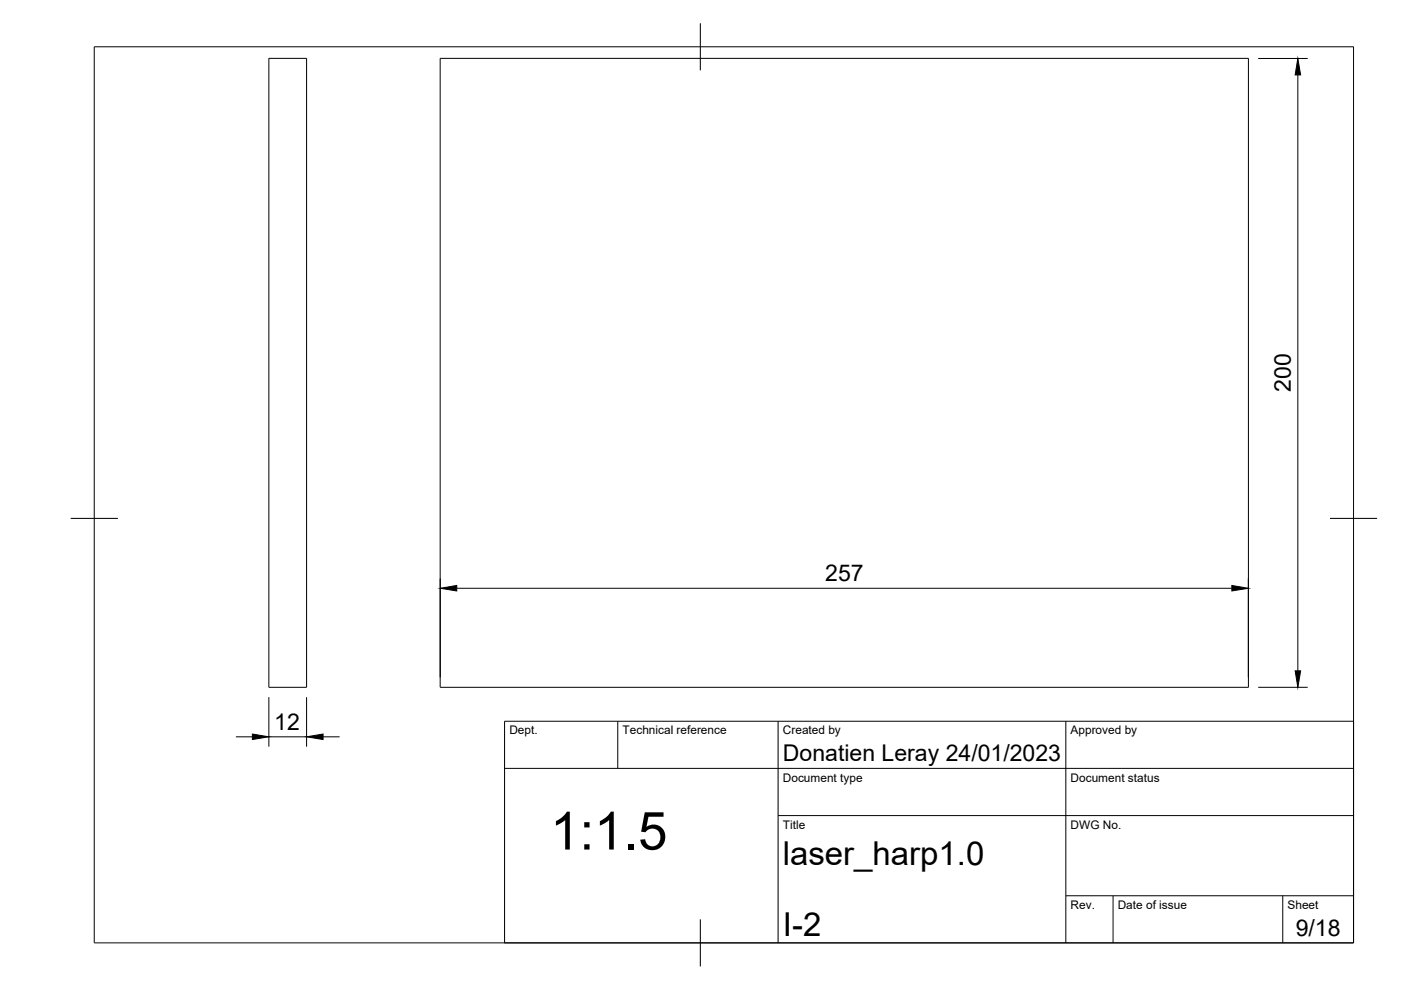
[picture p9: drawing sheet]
<svg xmlns="http://www.w3.org/2000/svg" width="297mm" height="210mm" viewBox="0 0 297 210" stroke-linecap="round" stroke-linejoin="round" font-family="sans-serif">
<!-- layer: Visible -->
<path d="M57 12.4h8v133.3h-8zM93.3 12.4h171.4v133.3h-171.4z" fill="none" stroke="#000" stroke-width=".21"/>
<!-- layer: TITLEBLOCK -->
<path d="M107 152.9h180v47h-180zM131 152.9v10M165 152.9v47M226 152.9v47M107 162.9h180M165 172.9h122M226 189.9h61M236 189.9v10M272 189.9v10" fill="none" stroke="#000" stroke-width=".21"/>
<!-- layer: BORDER -->
<path d="M20 9.9h267v190h-267zM148.5 4.9v10M15 109.9h10M282 109.9h10M148.5 194.9v10" fill="none" stroke="#000" stroke-width=".21"/>
<!-- layer: FD_Dimensions -->
<path d="M266.8 12.4h10.5M275.2 15.9v126.3M93.3 122.6v21M96.8 124.7h164.4M264.7 122.6v21M50 156.2h3.5M57 147.8v10.5M57 156.2h8M65 147.8v10.5M68.5 156.2h3.5M266.8 145.7h10.5" fill="none" stroke="#000" stroke-width=".21"/>
<path d="M275.2 12.4l.6 3.5h-1.2zM93.3 124.7l3.5-.6v1.2zM261.2 124.1l3.5 .6-3.5 .6zM53.5 155.6l3.5 .6-3.5 .6zM65 156.2l3.5-.6v1.2zM274.6 142.2h1.2l-.6 3.5z" fill="#000" stroke="#000" stroke-width=".21"/>
<text font-size="11.2" x="116.6" y="180.1">1:1.5</text>
<g font-size="7">
<text x="166" y="183.4">laser_harp1.0</text>
<text x="166" y="198.4">I-2</text>
</g>
<g font-size="4.9">
<text x="273.7" y="83.1" transform="rotate(-90 273.7 83.1)">200</text>
<text x="175" y="123.3">257</text>
<text x="58.1" y="154.8">12</text>
<text x="166" y="161.4">Donatien Leray 24/01/2023</text>
<text x="274.7" y="198.6">9/18</text>
</g>
<g font-size="2.5">
<text x="108" y="155.7">Dept.</text>
<text x="132" y="155.7">Technical reference</text>
<text x="166" y="155.7">Created by</text>
<text x="227" y="155.7">Approved by</text>
<text x="166" y="165.7">Document type</text>
<text x="227" y="165.7">Document status</text>
<text x="166" y="175.7">Title</text>
<text x="227" y="175.7">DWG No.</text>
<text x="227" y="192.7">Rev.</text>
<text x="237" y="192.7">Date of issue</text>
<text x="273" y="192.7">Sheet</text>
</g>
</svg>
